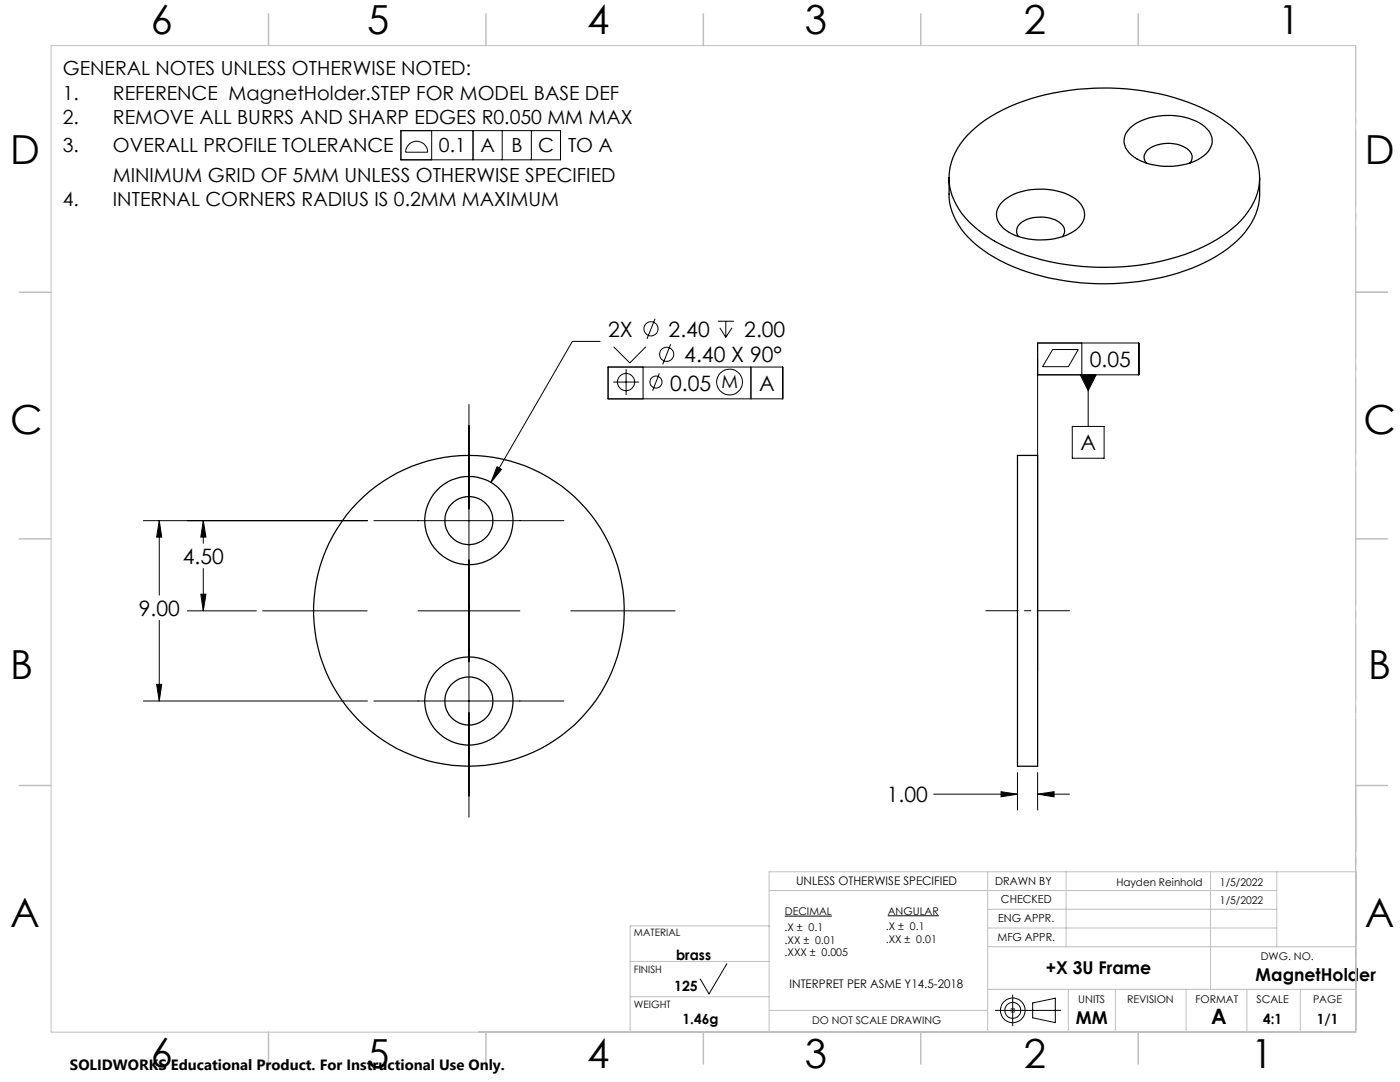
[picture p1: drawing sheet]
<svg xmlns="http://www.w3.org/2000/svg" width="279mm" height="216mm" viewBox="0 0 279 216" stroke-linecap="round" stroke-linejoin="round" font-family="sans-serif">
<g fill="none" stroke="#000" stroke-width=".2">
<path d="M80 26.1h31.9v5.8h-31.9zM81.6 28.8a2.2 2.2 0 0 1 2.4-.4 2.2 2.2 0 0 1 1.3 2h-4.3a2.08 2.08 0 0 1 .6-1.6zM86.1 26.1v5.8M94.4 26.1v5.8M100.2 26.1v5.8M106 26.1v5.8M119.8 68.1h-5.6l-16.2 28.2M121.4 73.2h34.8v6.4h-34.8zM122.4 76.2h5.1M122.4 69.2l3.3 3.2 3.2-3.2M125 73.7v5.1M128.3 73.2v6.4"/>
<path d="M130.7 63.6l-1.6 4M131.6 74.5l-1.4 3.5M133.8 68.7l-1.5 4M143.3 64.1h3.2M143.7 65.4l1.2 1.9M144.9 64.1v3.2M146.1 65.4l-1.2 1.9M149.9 73.2v6.4M207.1 74.8h20.2v-6.4h-20.2v65.4M210.1 69.7h5.1l-2 3.5h-5.1zM215.6 74.8h3.2l-1.6 3.2zM215.9 68.4v6.4"/>
<path d="M217.2 74.8v10.3M93.6 80.7v82.4M99.2 93.1l.9 .6-2.1 2.6zM214 85.1h6.3v6.3h-6.3zM28.6 103.9h44.7M31.8 103.9v14.8M31.8 103.9l.5 3.3h-1zM40.1 118.6h1l-.5 3.3zM40.6 103.9v4.5M40.6 113.5v8.4M40.6 103.9l.5 3.3h-1zM74.6 103.9h37.9"/>
<path d="M28.6 139.9h44.7M31.3 136.6h1l-.5 3.3zM31.8 123.8v16.1M37.4 121.9h13.8M52.4 121.9h20.9M74.6 139.9h37.9M83.4 121.9h20.4M113.9 121.9h20.8M186.3 158.5h16.8M199.8 158l3.3 .5-3.3 .5zM203.1 154.2v7.4M207.1 158.5l3.3-.5v1z"/>
<path d="M207.1 154.2v7.4M207.1 158.5h6.3M145.1 192.3l-3.6 6-1.8-3M156.6 182.8h9.4M177.2 182.7h10.2M202.1 198.5v6.2M198.6 201.6h13.1M201.8 201.3l.7 .7M202.5 201.3l-.7 .7M206.1 200.1l4.5-.9v4.8l-4.5-.9z"/>
<circle cx="124.9" cy="76.2" r="1.71"/>
<circle cx="129.9" cy="65.6" r="1.42"/>
<circle cx="130.9" cy="76.2" r="1.19"/>
<circle cx="133" cy="70.7" r="1.4"/>
<circle cx="145.6" cy="76.2" r="2.57"/>
<circle cx="202.1" cy="201.6" r="2.46"/>
<circle cx="202.1" cy="201.6" r="1.58"/>
</g>
<g fill="none" stroke="#c0c0c0" stroke-width=".2">
<path d="M10.2 9.1h260.3v196.9h-260.3zM270.5 58.3h6.4M270.5 156.7h6.4M153.5 177.7h101.3M197.1 174v32M212.8 174v14.9M241.6 174v23.4M254.8 174v14.9M270.5 174h-117v32M125.8 191.8h27.7M125.8 198.9h27.7M153.5 184.7h-27.7v21.3"/>
<path d="M197.1 188.9h73.4M197.1 197.4h73.4M197.1 181.4h57.7M197.1 185.2h57.7M213.2 197.4v8.6M222.6 197.4v8.6M236.7 197.4v8.6M248.8 197.4v8.6M259.5 197.4v8.6M153.5 201.6h43.6M201.6 201.6h1M201.8 201.3l.7 .7"/>
<path d="M202.1 201.1v1M202.5 201.3l-.7 .7"/>
</g>
<path d="M196.7 121.9h16.7" fill="none" stroke="#000" stroke-width=".2" stroke-dasharray="15.2 1.3 1.3 1.3" stroke-dashoffset="8.8"/>
<path d="M270.6 9.1v49.2M270.6 58.3v49.2M270.6 107.5v49.2M270.6 156.7v49.2" fill="none" stroke="#c0c0c0" stroke-width=".2" stroke-dasharray="15.2 1.3 1.3 1.3" stroke-dashoffset="2.1"/>
<path d="M270.6 173.9v32" fill="none" stroke="#c0c0c0" stroke-width=".2" stroke-dasharray="15.2 1.3 1.3 1.3" stroke-dashoffset="1.2"/>
<g fill="none" stroke="#c0c0c0" stroke-width=".3">
<path d="M53.6 2.8v6.3M97 2.8v6.3M140.4 2.8v6.3M183.8 2.8v6.3M227.2 2.8v6.3M3.8 58.3h6.4M270.5 58.3h6.4M3.8 107.5h6.4M270.5 107.5h6.4M3.8 156.7h6.4M270.5 156.7h6.4M53.6 206v6.3"/>
<path d="M97 206v6.3M140.4 206v6.3M183.8 206v6.3M227.2 206v6.3"/>
</g>
<g fill="#000">
<path d="M215.6 74.8h3.2l-1.6 3.2z"/>
<path d="M31.8 103.9l.5 3.3h-1zM31.3 136.6h1l-.5 3.3zM40.1 118.6h1l-.5 3.3zM40.6 103.9l.5 3.3h-1zM99.2 93.1l-1.2 3.2 2.1-2.6zM199.8 158l3.3 .5-3.3 .5zM207.1 158.5l3.3-.5v1z"/>
</g>
<g fill="none" stroke="#000" stroke-width=".25">
<path d="M189.4 35.5a16.4 16.4 0 0 0 .6 6.8 17 17 0 0 0 7.3 8.4 43.1 43.1 0 0 0 21.8 5.9 45 45 0 0 0 23.8-5.6 17.3 17.3 0 0 0 8-9.2l.3-.9a24 24 0 0 0 .2-5.4M193.1 27a30.2 30.2 0 0 1 14.1-7.7 50.4 50.4 0 0 1 32.7 2.2 20.5 20.5 0 0 1 10.5 9.5 11.2 11.2 0 0 1-1.9 12.1 28.6 28.6 0 0 1-14.9 8.5 50.7 50.7 0 0 1-31.4-1.6 23.7 23.7 0 0 1-10.8-8.2 11.4 11.4 0 0 1 1.7-14.8zM225.5 25.5a12.2 12.2 0 0 1 10-2.3 8.1 8.1 0 0 1 6.1 3.5 3.7 3.7 0 0 1-2 4.8 13.4 13.4 0 0 1-13.3-.2 3.5 3.5 0 0 1-1.2-5.3zM228.7 32.5a1.9 1.9 0 0 1 .8-2.9 7 7 0 0 1 7.8 .4 1.75 1.75 0 0 1 .2 2.5M200.1 40.2a12.6 12.6 0 0 1 11.6-1.9 6.4 6.4 0 0 1 4.6 3.6 3.7 3.7 0 0 1-2.1 4.3 13.6 13.6 0 0 1-13.4-.2 3.7 3.7 0 0 1-1.7-4.3zM203.3 47.2a1.92 1.92 0 0 1 .7-3 7.4 7.4 0 0 1 7.5 .2 1.85 1.85 0 0 1 .6 2.8M203.1 90.9h4v62h-4z"/>
<circle cx="93.6" cy="103.9" r="4.8"/>
<circle cx="93.6" cy="103.9" r="8.8"/>
<circle cx="93.6" cy="139.9" r="4.8"/>
<circle cx="93.6" cy="121.9" r="31"/>
<circle cx="93.6" cy="139.9" r="8.8"/>
</g>
<g font-size="8">
<text x="30.1" y="6.8">6</text>
<text x="73.3" y="6.9">5</text>
<text x="117.2" y="6.9">4</text>
<text x="160.6" y="6.9">3</text>
<text x="204.3" y="6.9">2</text>
<text x="255.1" y="6.9">1</text>
<text x="2.1" y="32.7">D</text>
<text x="272.4" y="32.7">D</text>
<text x="2.1" y="86.5">C</text>
<text x="272.1" y="86.5">C</text>
<text x="2.1" y="135.6">B</text>
<text x="273.1" y="135.6">B</text>
<text x="2.1" y="185.1">A</text>
<text x="272.4" y="185">A</text>
<text x="30.1" y="212.9">6</text>
<text x="73.3" y="213">5</text>
<text x="117.2" y="213">4</text>
<text x="160.6" y="213">3</text>
<text x="204.3" y="213">2</text>
<text x="249.7" y="213">1</text>
</g>
<g font-size="4.2">
<text x="121.4" y="67.1">2X</text>
<text x="133.4" y="67.1">2.40</text>
<text x="148.5" y="67.1">2.00</text>
<text x="133.7" y="78">0.05</text>
<text x="136.6" y="72.2">4.40 X 90°</text>
<text x="151.5" y="78">A</text>
<text x="217.5" y="73.2">0.05</text>
<text x="215.6" y="89.9">A</text>
<text x="36.5" y="112.5">4.50</text>
<text x="27.7" y="122.8">9.00</text>
<text x="177" y="160.1">1.00</text>
<text x="241.7" y="204.4">A</text>
</g>
<g font-size="3.9">
<text x="12.5" y="15">GENERAL NOTES UNLESS OTHERWISE NOTED:</text>
<text x="12.5" y="19.9">1.</text>
<text x="22.5" y="19.9">REFERENCE MagnetHolder.STEP FOR MODEL BASE DEF</text>
<text x="12.5" y="24.8">2.</text>
<text x="22.5" y="24.8">REMOVE ALL BURRS AND SHARP EDGES R0.050 MM MAX</text>
<text x="12.5" y="30.4">3.</text>
<text x="22.5" y="30.4">OVERALL PROFILE TOLERANCE</text>
<text x="87.6" y="30.4">0.1</text>
<text x="95.9" y="30.4">A</text>
<text x="102.1" y="30.4">B</text>
<text x="107.4" y="30.4">C</text>
<text x="113.4" y="30.4">TO A</text>
<text x="12.5" y="41.2">4.</text>
<text x="22.5" y="36.3">MINIMUM GRID OF 5MM UNLESS OTHERWISE SPECIFIED</text>
<text x="22.5" y="41.2">INTERNAL CORNERS RADIUS IS 0.2MM MAXIMUM</text>
</g>
<text font-size="3.6" x="144" y="77.5">M</text>
<g font-size="3.5">
<text x="208.7" y="194.4">+X 3U Frame</text>
<text x="250.6" y="195.8">MagnetHolder</text>
<text x="214.7" y="204.4">MM</text>
</g>
<text font-size="3" x="14" y="213.5">SOLIDWORKS Educational Product. For Instructional Use Only.</text>
<g font-size="2.8">
<text x="134.9" y="191.5">brass</text>
<text x="134.5" y="197.7">125</text>
<text x="136.2" y="204.4">1.46g</text>
<text x="252.1" y="204.4">4:1</text>
<text x="262.8" y="204.4">1/1</text>
</g>
<g font-size="2.4">
<text x="158.9" y="176.6">UNLESS OTHERWISE SPECIFIED</text>
<text x="157.6" y="197.1">INTERPRET PER ASME Y14.5-2018</text>
</g>
<g font-size="2.2">
<text x="198.6" y="176.6">DRAWN BY</text>
<text x="199.2" y="184">ENG APPR.</text>
<text x="199.8" y="180.2">CHECKED</text>
<text x="199.1" y="187.8">MFG APPR.</text>
</g>
<g font-size="2.1">
<text x="222.8" y="176.8">Hayden Reinhold</text>
<text x="243.5" y="176.8">1/5/2022</text>
<text x="156.6" y="185.7">.X ± 0.1</text>
<text x="156.6" y="182.6">DECIMAL</text>
<text x="176.8" y="185.6">.X ± 0.1</text>
<text x="177.2" y="182.5">ANGULAR</text>
<text x="243.5" y="180.5">1/5/2022</text>
<text x="156.6" y="190.9">.XXX ± 0.005</text>
<text x="156.6" y="188.3">.XX ± 0.01</text>
<text x="176.8" y="188.2">.XX ± 0.01</text>
<text x="251.6" y="191.5">DWG. NO.</text>
<text x="215.2" y="200.1">UNITS</text>
<text x="224.9" y="200.1">REVISION</text>
<text x="238.6" y="200.1">FORMAT</text>
<text x="250.8" y="200.1">SCALE</text>
<text x="262" y="200.1">PAGE</text>
<text x="162.1" y="204.4">DO NOT SCALE DRAWING</text>
</g>
<g font-size="2">
<text x="126.5" y="186.7">MATERIAL</text>
<text x="126.5" y="194.2">FINISH</text>
<text x="126.5" y="201.1">WEIGHT</text>
</g>
</svg>
